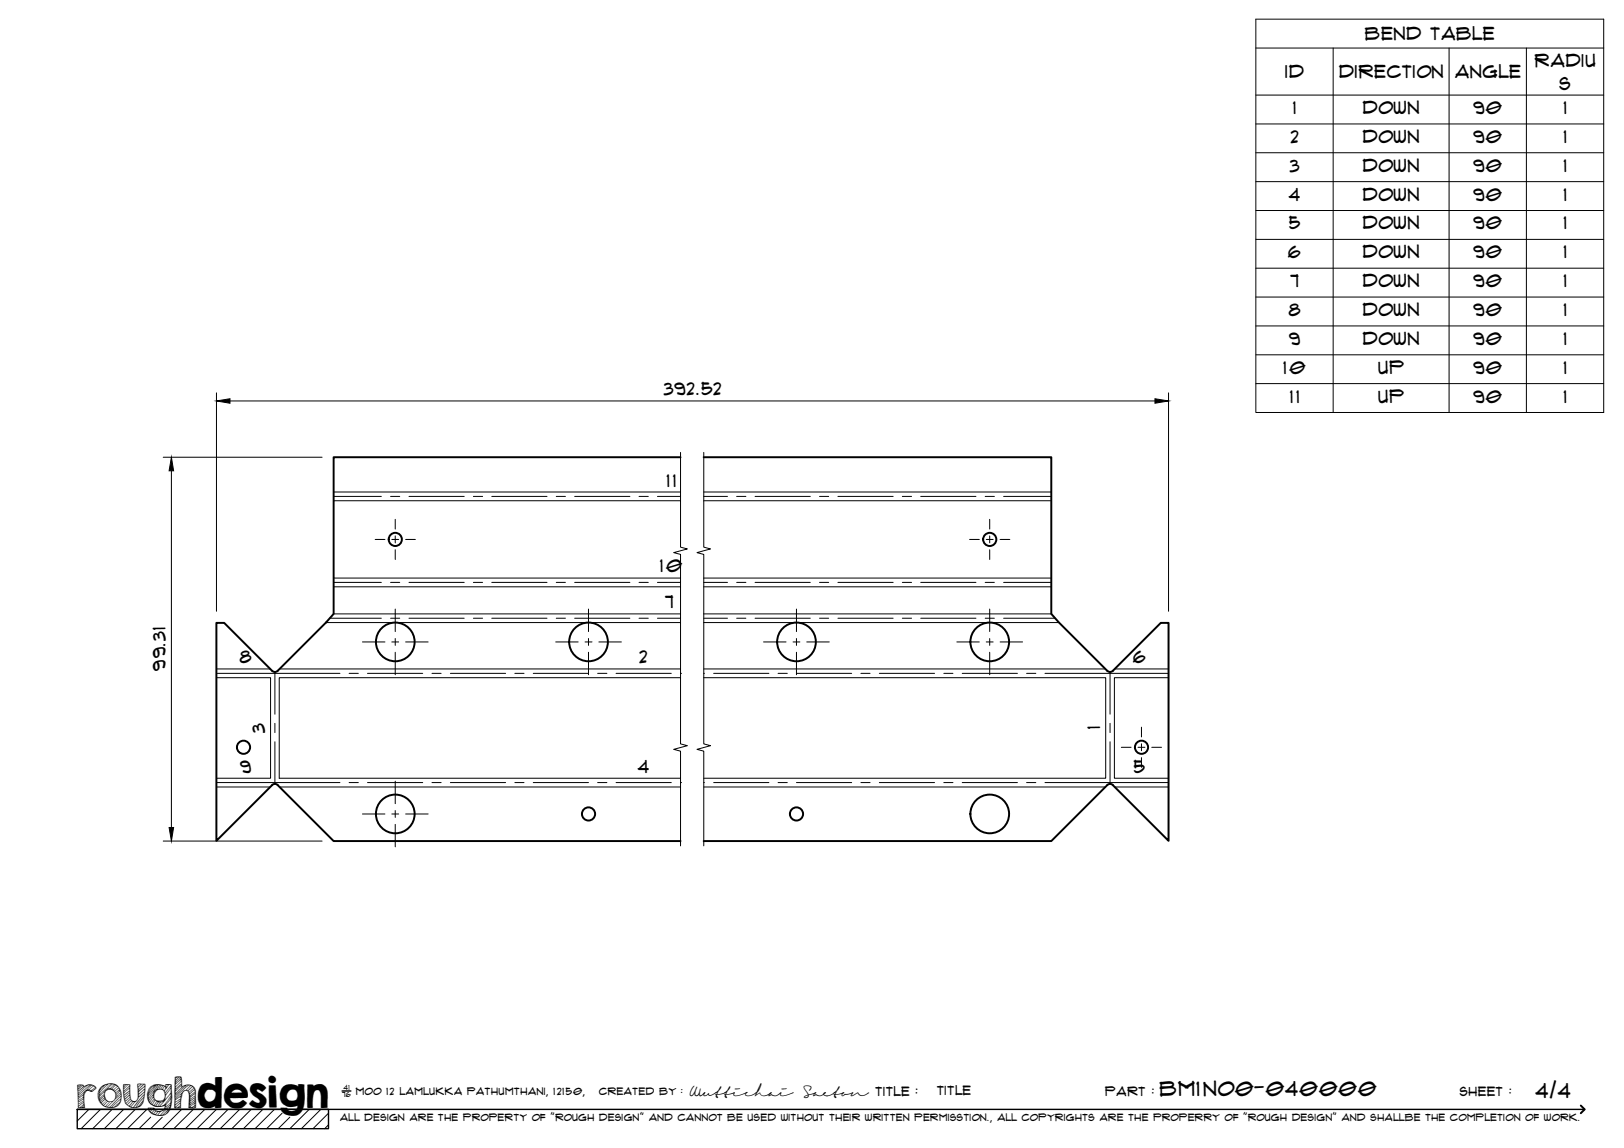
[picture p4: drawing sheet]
<svg xmlns="http://www.w3.org/2000/svg" width="420mm" height="297mm" viewBox="0 0 420 297" stroke-linecap="round" stroke-linejoin="round" font-family="sans-serif">
<!-- layer: Visible -->
<g fill="none" stroke="#000" stroke-width=".51">
<path d="M176.1 118.3h-89.8v40.5l-2 2.3-12.5 12.5M182.1 118.3h89.9v40.5l2 2.3 12.5 12.5a1 1 0 0 0 1.4 0l12.4-12.4h2v56.4l-14.4-14.5a1 1 0 0 0-1.4 0l-14.5 14.5h-89.9M71.8 173.6a1.01 1.01 0 0 1-1.4 0l-12.4-12.4h-2v56.4l14.4-14.5a1 1 0 0 1 1.4 0M71.8 203.1l14.5 14.5h89.8"/>
<circle cx="102.3" cy="139.6" r="1.7"/>
<circle cx="256.1" cy="139.6" r="1.7"/>
<circle cx="102.3" cy="166.1" r="5"/>
<circle cx="152.3" cy="166.1" r="5"/>
<circle cx="206.1" cy="166.1" r="5"/>
<circle cx="256.1" cy="166.1" r="5"/>
<circle cx="63" cy="193.4" r="1.7"/>
<circle cx="295.3" cy="193.4" r="1.7"/>
<circle cx="102.3" cy="210.6" r="5"/>
<circle cx="152.3" cy="210.6" r="1.7"/>
<circle cx="206.1" cy="210.6" r="1.7"/>
<circle cx="256.1" cy="210.6" r="5"/>
</g>
<!-- layer: Bend Center -->
<g fill="none" stroke="#000" stroke-width=".26">
<path d="M86.3 128.4h12.4M101 128.4h2.4M105.8 128.4h14.3M122.5 128.4h2.4M127.2 128.4h14.3M143.9 128.4h2.4M148.7 128.4h14.3M165.3 128.4h2.4M170.1 128.4h6M182.1 128.4h6.1M190.6 128.4h2.4M195.3 128.4h14.3"/>
<path d="M212 128.4h2.4M216.8 128.4h14.3M233.4 128.4h2.4M238.2 128.4h14.3M254.9 128.4h2.4M259.7 128.4h12.3M85.3 160h13.4M86.3 150.7h12.4M101 160h2.4M101 150.7h2.4M105.8 160h14.3M105.8 150.7h14.3"/>
<path d="M122.5 160h2.4M122.5 150.7h2.4M127.2 160h14.3M127.2 150.7h14.3M143.9 160h2.4M143.9 150.7h2.4M148.7 160h14.3M148.7 150.7h14.3M165.3 160h2.4M165.3 150.7h2.4M170.1 160h6M170.1 150.7h6"/>
<path d="M182.1 160h6.1M182.1 150.7h6.1M190.6 160h2.4M190.6 150.7h2.4M195.3 160h14.3M195.3 150.7h14.3M212 160h2.4M212 150.7h2.4M216.8 160h14.3M216.8 150.7h14.3M233.4 160h2.4M233.4 150.7h2.4"/>
<path d="M238.2 160h14.3M238.2 150.7h14.3M254.9 160h2.4M254.9 150.7h2.4M259.7 160h13.3M259.7 150.7h12.3M56 174.2h31.9M71.1 173.9v10.9M90.3 174.2h2.4M95.1 174.2h14.3M111.8 174.2h2.3M116.5 174.2h14.3"/>
<path d="M133.2 174.2h2.4M138 174.2h14.3M154.6 174.2h2.4M159.4 174.2h14.3M176.1 174.2h.1M182.1 174.2h.1M184.6 174.2h14.3M201.3 174.2h2.4M206.1 174.2h14.2M222.7 174.2h2.4M227.5 174.2h14.3M244.2 174.2h2.3"/>
<path d="M248.9 174.2h14.3M265.6 174.2h2.4M270.4 174.2h31.9M287.2 173.9v10.9M71.1 187.2v2.4M71.1 191.9v10.9M287.2 187.2v2.4M287.2 191.9v10.9M56 202.5h31.9M90.3 202.5h2.4M95.1 202.5h14.3M111.8 202.5h2.3"/>
<path d="M116.5 202.5h14.3M133.2 202.5h2.4M138 202.5h14.3M154.6 202.5h2.4M159.4 202.5h14.3M176.1 202.5h.1M182.1 202.5h.1M184.6 202.5h14.3M201.3 202.5h2.4M206.1 202.5h14.2M222.7 202.5h2.4M227.5 202.5h14.3"/>
<path d="M244.2 202.5h2.3M248.9 202.5h14.3M265.6 202.5h2.4M270.4 202.5h31.9"/>
</g>
<!-- layer: Visible Narrow -->
<g fill="none" stroke="#000" stroke-width=".26">
<path d="M86.3 127.3h89.8M86.3 129.6h89.8M182.1 127.3h89.9M182.1 129.6h89.9M86.3 149.6h89.8M86.3 151.8h89.8M86.3 158.8h89.8M182.1 149.6h89.9M182.1 151.8h89.9M182.1 158.8h89.9M56 175.4h14v26h-14M56 173.1h13.9"/>
<path d="M72.3 173.1h103.8M84.3 161.1h91.8M176.1 175.4h-103.9v26h103.9M182.1 161.1h91.9M182.1 175.4h104v26h-104M182.1 173.1h103.9M288.4 173.1h13.9M302.3 175.4h-14v26h14M56 203.6h13.9M72.3 203.6h103.8M182.1 203.6h103.9M288.4 203.6h13.9"/>
</g>
<!-- layer: TitleBlock -->
<path d="M20 287h65v5h-65zM20 287h390M88.5 282.3h2.3" fill="none" stroke="#000" stroke-width=".36"/>
<path d="M409 286.1l1 .9-1 1" fill="none" stroke="#000" stroke-width=".51"/>
<g fill="none" stroke="#000" stroke-width=".26">
<path d="M23 287l-3 3.1M26 287l-5 5M29 287l-5 5M32 287l-5 5M35 287l-5 5M38 287l-5 5M39 289.1l-3 2.9M42 289.1l-3 2.9M47 287l-5 5M50 287l-5 5M53 287l-5 5M56 287l-5 5"/>
<path d="M59 287l-5 5M62 287l-5 5M65 287l-5 5M68 287l-5 5M71 287l-5 5M73 288l-4 4M75 289.1l-3 2.9M80 287l-5 5M83 287l-5 5M85 288l-4 4M85 291l-1 1"/>
</g>
<!-- layer: Smart Centers -->
<g fill="none" stroke="#000" stroke-width=".26">
<path d="M97.1 139.6h2.5M101.4 139.6h1.7M102.3 134.4v2.5M102.3 138.7v1.8M104.9 139.6h2.6M250.8 139.6h2.6M255.2 139.6h1.7M256.1 134.4v2.5M256.1 138.7v1.8M258.7 139.6h2.6M102.3 142.2v2.6M102.3 157.6v5.8"/>
<path d="M152.3 157.6v5.8M206.1 157.6v5.8M256.1 142.2v2.6M256.1 157.6v5.8M93.8 166.1h5.8M101.4 166.1h1.7M102.3 165.2v1.8M102.3 168.8v5.8M104.9 166.1h5.9M143.8 166.1h5.8M151.4 166.1h1.8M152.3 165.2v1.8"/>
<path d="M152.3 168.8v5.8M154.9 166.1h5.9M197.5 166.1h5.9M205.2 166.1h1.7M206.1 165.2v1.8M206.1 168.8v5.8M208.7 166.1h5.8M247.5 166.1h5.9M255.2 166.1h1.7M256.1 165.2v1.8M256.1 168.8v5.8M258.7 166.1h5.9"/>
<path d="M290.1 193.4h2.5M294.4 193.4h1.8M295.3 188.2v2.5M295.3 192.5v1.8M295.3 196v2.6M298 193.4h2.5M93.8 210.6h5.8M101.4 210.6h1.7M102.3 202.1v5.8M102.3 209.7v1.8M102.3 213.3v5.8M104.9 210.6h5.9"/>
</g>
<!-- layer: Bend Tables -->
<g fill="none" stroke="#000" stroke-width=".26">
<path d="M324.9 5h90v101.7h-90zM324.9 12.4h90M344.9 12.4v94.3M374.9 12.4v94.3M394.9 12.4v94.3M324.9 24.6h90M324.9 32.1h90M324.9 39.5h90M324.9 47h90M324.9 54.5h90M324.9 61.9h90M324.9 69.4h90"/>
<path d="M324.9 76.9h90M324.9 84.3h90M324.9 91.8h90M324.9 99.3h90"/>
</g>
<!-- layer: Break Lines -->
<path d="M176.1 117.1v24.5l1.7 .4-3.5 1 1.8 .5v49l1.7 .4-3.5 1 1.8 .5v24.5M182.1 117.1v24.5l1.7 .4-3.5 1 1.8 .5v49l1.7 .4-3.5 1 1.8 .5v24.5" fill="none" stroke="#000" stroke-width=".26"/>
<!-- layer: FD_Dimensions -->
<path d="M42.2 118.3h41.1M56 101.6v56.6M59.5 103.7h239.3M302.3 101.6v56.6M44.3 121.8v92.3M42.2 217.6h41.1" fill="none" stroke="#000" stroke-width=".26"/>
<path d="M56 103.7l3.5-.5v1.1zM298.8 103.2l3.5 .5-3.5 .6zM44.3 118.3l.6 3.5h-1.1zM43.8 214.1h1.1l-.6 3.5z" fill="#000" stroke="#000" stroke-width=".26"/>
<text font-size="9.7" x="19.9" y="286.8">roughdesign</text>
<g font-size="5.3">
<text x="300.1" y="283.6">BM1NO0-040000</text>
<text x="397.3" y="284">4/4</text>
</g>
<g font-size="4.6">
<text x="353.2" y="10.4">Bend Table</text>
<text x="397.1" y="17.3">Radiu</text>
<text x="332.5" y="20.3">ID</text>
<text x="346.4" y="20.2">Direction</text>
<text x="376.4" y="20.2">Angle</text>
<text x="403.5" y="23.2">s</text>
<text x="334.6" y="29.5">1</text>
<text x="352.6" y="29.5">Down</text>
<text x="381.3" y="29.5">90</text>
<text x="404.6" y="29.5">1</text>
<text x="333.9" y="37">2</text>
<text x="352.6" y="37">Down</text>
<text x="381.3" y="37">90</text>
<text x="404.6" y="37">1</text>
<text x="333.7" y="44.4">3</text>
<text x="352.6" y="44.5">Down</text>
<text x="381.3" y="44.4">90</text>
<text x="404.6" y="44.4">1</text>
<text x="333.5" y="51.9">4</text>
<text x="352.6" y="51.9">Down</text>
<text x="381.3" y="51.9">90</text>
<text x="404.6" y="51.9">1</text>
<text x="333.5" y="59.4">5</text>
<text x="352.6" y="59.4">Down</text>
<text x="381.3" y="59.4">90</text>
<text x="404.6" y="59.4">1</text>
<text x="333.3" y="66.8">6</text>
<text x="352.6" y="66.9">Down</text>
<text x="381.3" y="66.8">90</text>
<text x="404.6" y="66.8">1</text>
<text x="333.9" y="74.3">7</text>
<text x="352.6" y="74.3">Down</text>
<text x="381.3" y="74.3">90</text>
<text x="404.6" y="74.3">1</text>
<text x="333.4" y="81.8">8</text>
<text x="352.6" y="81.8">Down</text>
<text x="381.3" y="81.8">90</text>
<text x="404.6" y="81.8">1</text>
<text x="333.5" y="89.2">9</text>
<text x="352.6" y="89.2">Down</text>
<text x="381.3" y="89.2">90</text>
<text x="404.6" y="89.2">1</text>
<text x="332" y="96.7">10</text>
<text x="356.7" y="96.8">Up</text>
<text x="381.3" y="96.7">90</text>
<text x="404.6" y="96.7">1</text>
<text x="171.7" y="102.3">392.52</text>
<text x="333.8" y="104.2">11</text>
<text x="356.7" y="104.2">Up</text>
<text x="381.3" y="104.2">90</text>
<text x="404.6" y="104.2">1</text>
<text x="172.6" y="125.9">11</text>
<text x="170.8" y="148.1">10</text>
<text x="172.1" y="157.4">7</text>
<text x="42.8" y="173.5" transform="rotate(-90 42.8 173.5)">99.31</text>
<text x="62.1" y="171.6">8</text>
<text x="165.5" y="171.6">2</text>
<text x="293.2" y="171.6">6</text>
<text x="68.5" y="189.6" transform="rotate(-90 68.5 189.6)">3</text>
<text x="284.6" y="188.7" transform="rotate(-90 284.6 188.7)">1</text>
<text x="62.2" y="199.9">9</text>
<text x="165" y="199.9">4</text>
<text x="293.3" y="199.9">5</text>
</g>
<g font-size="3.4">
<text x="178.3" y="283.5">Wuttichai</text>
<text x="208.1" y="283.5">Saeton title : &lt;Title&lt;</text>
</g>
<g font-size="3.3">
<text x="286" y="283.5">Part :</text>
<text x="377.7" y="283.5">sheet :</text>
</g>
<g font-size="2.7">
<text x="92.1" y="283.3">moo 12 Lamlukka pathumthani, 12150,</text>
<text x="155" y="283.3">created by :</text>
</g>
<text font-size="2.6" x="88" y="290.1">all design are the property of &quot;rough design&quot; and cannot be used without their written permisstion., all copyrights are the properry of &quot;rough design&quot; and shallbe the completion of work.</text>
<g font-size="1.9">
<text x="88.5" y="283.9">76</text>
<text x="88.9" y="282.1">41</text>
</g>
</svg>
